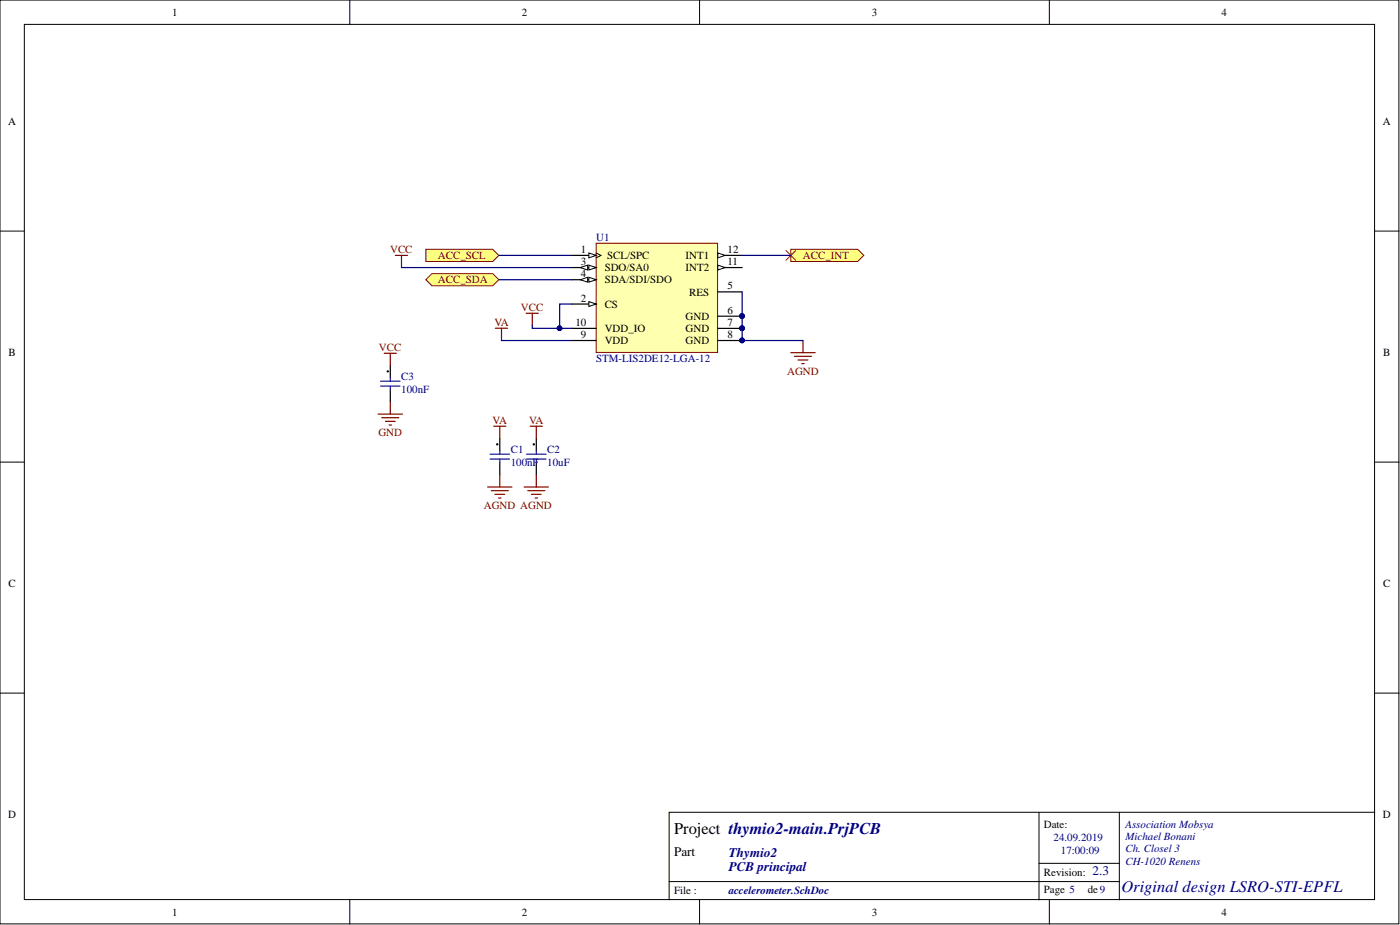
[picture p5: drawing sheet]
<svg xmlns="http://www.w3.org/2000/svg" width="292mm" height="193mm" viewBox="0 0 292 193" stroke-linecap="round" stroke-linejoin="round" font-family="sans-serif">
<g fill="#fff" stroke="#000" stroke-width=".21">
<path d="M0 0h291.9v192.7h-291.9z"/>
<path d="M5.1 5.1h281.7v182.6h-281.7z"/>
</g>
<g fill="none" stroke="#000" stroke-width=".21">
<path d="M73 0v5.1M146 0v5.1M218.9 0v5.1M0 48.2h5.1M286.8 48.2h5.1M0 96.4h5.1M286.8 96.4h5.1M0 144.6h5.1M286.8 144.6h5.1M216.8 169.5v18.2M233.5 169.5v18.2M286.8 169.5h-147.2v18.2"/>
<path d="M73 187.7v5.1M139.6 183.9h93.9M146 187.7v5.1M216.8 180.1h16.7M218.9 187.7v5.1"/>
</g>
<path d="M109.8 65.4h2.5M111.1 65.4v2.5" fill="none" stroke="#800000" stroke-width=".25"/>
<g fill="#ffff80" stroke="#800000" stroke-width=".21">
<path d="M165 52h14l1.2 1.3-1.2 1.2h-14z" fill-rule="evenodd"/>
<path d="M88.8 52h14l1.3 1.3-1.3 1.2h-14z" fill-rule="evenodd"/>
<path d="M88.8 58.4l1.3-1.3h12.7l1.3 1.3-1.3 1.2h-12.7z" fill-rule="evenodd"/>
</g>
<g fill="none" stroke="#800000" stroke-width=".25">
<path d="M80.2 73.7h2.5M81.4 73.7v2.5M103.4 68.5h2.5M104.6 68.5v2.5M165 73.6h5.1M165.8 74.3h3.5M166.5 75.1h2.1M167.3 75.9h.5M167.5 71v2.6M78.9 86.4h5.1M79.7 87.1h3.5M80.4 87.9h2"/>
<path d="M81.2 88.7h.5M81.4 83.8v2.6M103 88.9h2.5M104.3 88.9v2.6M104.3 99.1v2.5M110.6 88.9h2.6M111.9 88.9v2.6M111.9 99.1v2.5M101.7 101.6h5.1M102.5 102.4h3.6M103.3 103.1h2M104 103.9h.5"/>
<path d="M109.4 101.6h5M110.1 102.4h3.6M110.9 103.1h2M111.6 103.9h.5"/>
</g>
<path d="M81.4 76.2v2.6M81.4 81.3v2.5M104.3 91.5v2.5M104.3 96.5v2.6M111.9 91.5v2.5M111.9 96.5v2.6" fill="none" stroke="#000" stroke-width=".25"/>
<path d="M79.4 79.5h4.1M81.4 78.8v.7M79.4 80.5h4.1M81.4 80.5v.8M102.2 95.8h4.1M102.2 94.8h4.1M104.3 94v.8M104.3 95.8v.7M109.9 95.8h4M109.9 94.8h4M111.9 94v.8M111.9 95.8v.7" fill="none" stroke="#00f" stroke-width=".25"/>
<g fill="#000" stroke="#000" stroke-width=".21">
<circle cx="80.9" cy="77.5" r=".13"/>
<circle cx="103.7" cy="92.7" r=".13"/>
<circle cx="111.4" cy="92.7" r=".13"/>
</g>
<path d="M164 52.3l2 2M166 52.3l-2 2" fill="none" stroke="#f00" stroke-width=".21"/>
<path d="M124.4 50.7h25.3v22.8h-25.3z" fill="#ffffb0" stroke="#800000" stroke-width=".21"/>
<path d="M119.3 53.3h5.1" fill="none" stroke="#000" stroke-width=".25"/>
<path d="M124.4 52.8l1 .5-1 .5" fill="none" stroke="#000" stroke-width=".21"/>
<path d="M122.9 52.8l1.5 .5-1.5 .5z" fill="#fff"/>
<path d="M122.9 52.8l1.5 .5-1.5 .5z" fill="none" stroke="#000" stroke-width=".21"/>
<path d="M149.8 55.8h5M119.3 68.5h5.1" fill="none" stroke="#000" stroke-width=".25"/>
<path d="M149.8 55.3l1.5 .5-1.5 .5z" fill="#fff"/>
<path d="M149.8 55.3l1.5 .5-1.5 .5z" fill="none" stroke="#000" stroke-width=".21"/>
<path d="M149.8 53.3h5" fill="none" stroke="#000" stroke-width=".25"/>
<path d="M149.8 52.8l1.5 .5-1.5 .5z" fill="#fff"/>
<path d="M149.8 52.8l1.5 .5-1.5 .5z" fill="none" stroke="#000" stroke-width=".21"/>
<path d="M119.3 63.4h5.1" fill="none" stroke="#000" stroke-width=".25"/>
<path d="M122.9 62.9l1.5 .5-1.5 .5z" fill="#fff"/>
<path d="M122.9 62.9l1.5 .5-1.5 .5z" fill="none" stroke="#000" stroke-width=".21"/>
<path d="M119.3 55.8h5.1" fill="none" stroke="#000" stroke-width=".25"/>
<path d="M122.9 55.3l1.5 .5-1.5 .5z" fill="#fff"/>
<path d="M122.9 55.3l1.5 .5-1.5 .5z" fill="none" stroke="#000" stroke-width=".21"/>
<path d="M121.1 55.8l1.5-.5v1z" fill="#fff"/>
<path d="M121.1 55.8l1.5-.5v1z" fill="none" stroke="#000" stroke-width=".21"/>
<path d="M119.3 58.4h5.1" fill="none" stroke="#000" stroke-width=".25"/>
<path d="M122.9 57.8l1.5 .6-1.5 .5z" fill="#fff"/>
<path d="M122.9 57.8l1.5 .6-1.5 .5z" fill="none" stroke="#000" stroke-width=".21"/>
<path d="M121.1 58.4l1.5-.6v1.1z" fill="#fff"/>
<path d="M121.1 58.4l1.5-.6v1.1z" fill="none" stroke="#000" stroke-width=".21"/>
<path d="M119.3 71h5.1M149.8 60.9h5M149.8 66h5M149.8 68.5h5M149.8 71h5" fill="none" stroke="#000" stroke-width=".25"/>
<g fill="#000080" stroke="#000080" stroke-width=".21">
<circle cx="154.8" cy="65.9" r=".48"/>
<circle cx="154.8" cy="68.5" r=".48"/>
<circle cx="154.8" cy="71" r=".48"/>
<circle cx="116.7" cy="68.5" r=".48"/>
</g>
<path d="M83.8 55.8h35.5M104.1 53.3h15.2M104.1 58.4h15.2M154.8 53.3h10.2M104.6 71h14.7M111.1 67.9v.6h8.2M119.3 63.4h-2.5v5.1M154.8 60.9v10.1h12.7" fill="none" stroke="#000080" stroke-width=".25"/>
<path d="M82.5 53.3h2.5M83.8 53.3v2.5" fill="none" stroke="#800000" stroke-width=".25"/>
<text font-size="3.4" x="140.6" y="174">Project thymio2-main.PrjPCB</text>
<text font-size="3.4" fill="#000080" x="234" y="186.1">Original design LSRO-STI-EPFL</text>
<text font-size="2.7" x="140.6" y="178.5">Part</text>
<g font-size="2.7" fill="#000080">
<text x="152.1" y="178.8">Thymio2</text>
<text x="152.1" y="181.8">PCB principal</text>
<text x="228" y="182.6">2.3</text>
</g>
<g font-size="2.3">
<text x="35.9" y="3.3">1</text>
<text x="108.9" y="3.3">2</text>
<text x="181.9" y="3.3">3</text>
<text x="254.9" y="3.3">4</text>
<text x="1.7" y="26.1">A</text>
<text x="288.5" y="26.1">A</text>
<text x="121.2" y="52.8">1</text>
<text x="151.8" y="52.8">12</text>
<text x="121.2" y="55.3">3</text>
<text x="121.2" y="57.8">4</text>
<text x="126.2" y="56.6">SDO/SA0</text>
<text x="126.2" y="59.1">SDA/SDI/SDO</text>
<text x="126.7" y="54">SCL/SPC</text>
<text x="143" y="56.6">INT2</text>
<text x="143" y="54">INT1</text>
<text x="151.8" y="55.3">11</text>
<text x="121.2" y="62.9">2</text>
<text x="126.2" y="64.2">CS</text>
<text x="143.8" y="61.7">RES</text>
<text x="151.8" y="60.4">5</text>
<text x="151.8" y="65.5">6</text>
<text x="120.1" y="68">10</text>
<text x="121.2" y="70.5">9</text>
<text x="126.2" y="69.3">VDD_IO</text>
<text x="126.2" y="71.8">VDD</text>
<text x="143" y="66.7">GND</text>
<text x="143" y="69.3">GND</text>
<text x="143" y="71.8">GND</text>
<text x="151.8" y="68">7</text>
<text x="151.8" y="70.5">8</text>
<text x="1.8" y="74.3">B</text>
<text x="288.6" y="74.3">B</text>
<text x="1.8" y="122.5">C</text>
<text x="288.6" y="122.5">C</text>
<text x="1.7" y="170.7">D</text>
<text x="217.8" y="172.8">Date:</text>
<text x="288.5" y="170.7">D</text>
<text x="217.8" y="182.6">Revision:</text>
<text x="35.9" y="191">1</text>
<text x="108.9" y="191">2</text>
<text x="140.6" y="186.4">File :</text>
<text x="181.9" y="191">3</text>
<text x="217.8" y="186.2">Page 5</text>
<text x="226.9" y="186.2">de9</text>
<text x="254.9" y="191">4</text>
</g>
<g font-size="2.3" fill="#800000">
<text x="81.4" y="52.8">VCC</text>
<text x="91.4" y="54">ACC_SCL</text>
<text x="91.4" y="59.1">ACC_SDA</text>
<text x="167.5" y="54">ACC_INT</text>
<text x="108.7" y="64.9">VCC</text>
<text x="103.1" y="68">VA</text>
<text x="79.1" y="73.2">VCC</text>
<text x="164.2" y="78.1">AGND</text>
<text x="102.8" y="88.4">VA</text>
<text x="110.4" y="88.4">VA</text>
<text x="78.9" y="90.9">GND</text>
<text x="100.9" y="106.2">AGND AGND</text>
</g>
<g font-size="2.3" fill="#000080">
<text x="124.4" y="50.2">U1</text>
<text x="124.4" y="75.6">STM-LIS2DE12-LGA-12</text>
<text x="83.7" y="79.4">C3</text>
<text x="83.7" y="81.9">100nF</text>
<text x="106.6" y="94.6">C1</text>
<text x="114.2" y="94.6">C2</text>
<text x="106.6" y="97.1">100nF</text>
<text x="114.2" y="97.1">10uF</text>
<text x="234.8" y="172.8">Association Mobsya</text>
<text x="219.8" y="175.5">24.09.2019</text>
<text x="221.4" y="178.1">17:00:09</text>
<text x="234.8" y="175.3">Michael Bonani</text>
<text x="234.8" y="177.8">Ch. Closel 3</text>
<text x="234.8" y="180.4">CH-1020 Renens</text>
<text x="152.1" y="186.4">accelerometer.SchDoc</text>
</g>
</svg>
